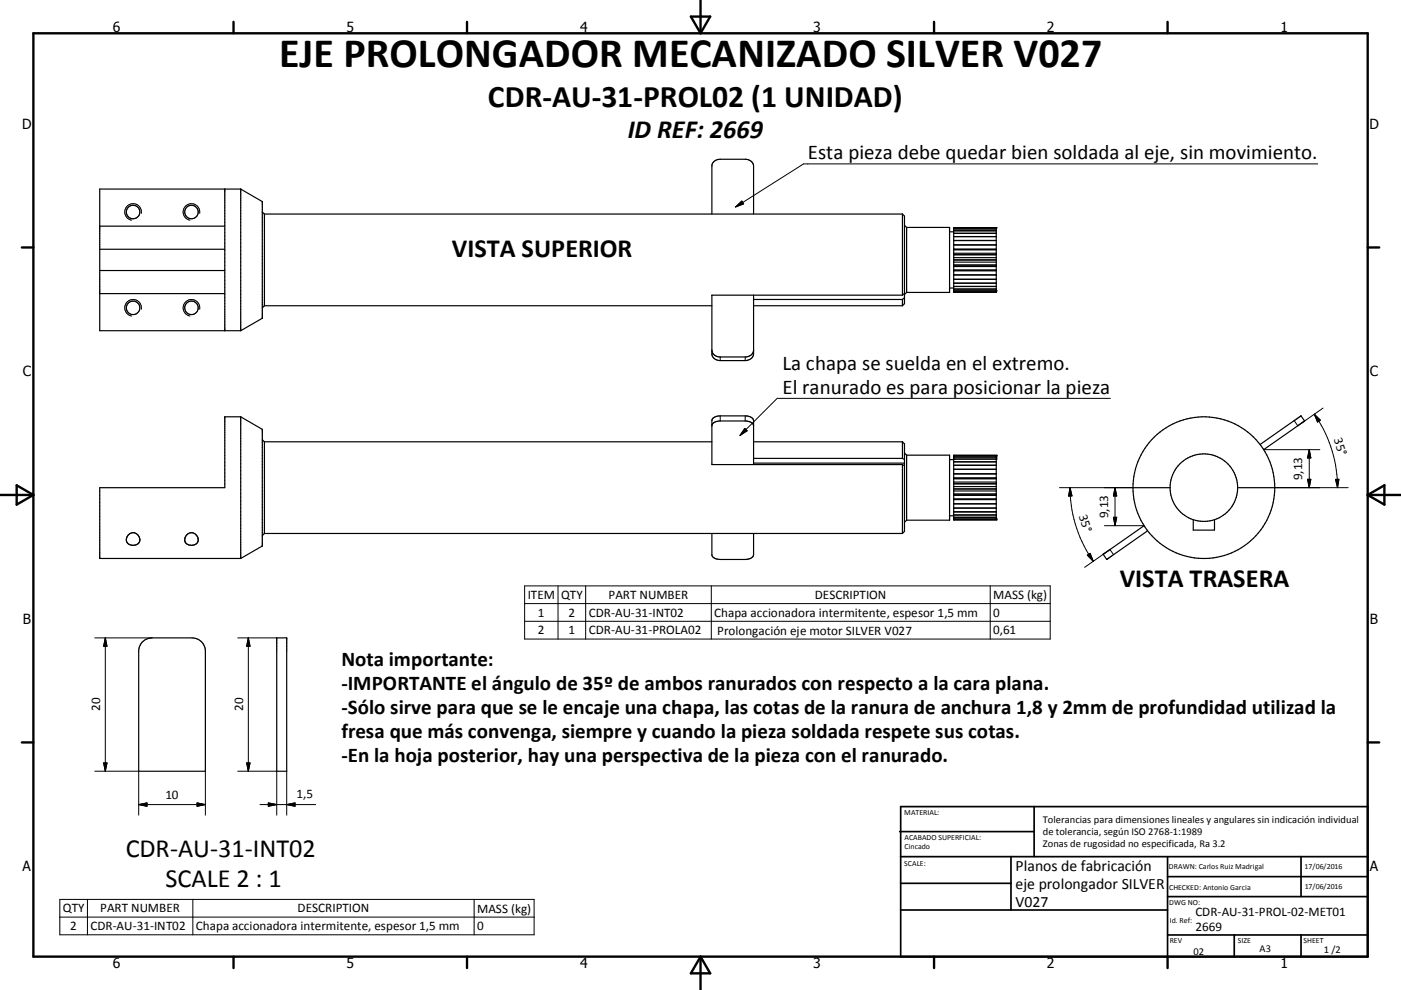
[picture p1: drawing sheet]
<svg xmlns="http://www.w3.org/2000/svg" width="420mm" height="297mm" viewBox="0 0 420 297" stroke-linecap="round" stroke-linejoin="round" font-family="sans-serif">
<g fill="none" stroke="#000" stroke-width=".36">
<path d="M67.4 56.7v42.5M72.2 56.7l6.4 3.8v35l-6.4 3.7M72.2 56.7v42.5M72.2 56.7h-42.3v42.5h42.3M29.9 74.8h37.5M29.9 67.8h37.5M78.6 63.6l.7 .6M79.3 64.2v27.5M79.3 64.2h191.3M213.4 64.2v-14.4a2.29 2.29 0 0 1 2.5-2h7.5a2.35 2.35 0 0 1 2.5 2v14.4M270.6 64.2l.6 .6v26.3l-.6 .6M270.6 64.2v24.4"/>
<path d="M271.2 67.6l.6 .6M271.8 68.2v19.5M271.8 68.2h12.9v19.5h-12.9M284.7 69.5h1.2M285.9 68.3h12.8v19.4h-12.8zM285.9 79.5h12.8M285.9 68.4h12.8M285.9 68.7h12.8M285.9 69.2h12.8M285.9 70h12.8M285.9 71h12.8M285.9 72.2h12.8"/>
<path d="M285.9 72.1h12.8M285.9 73.5h12.8M285.9 74.9h12.8M285.9 76.4h12.8M285.9 78h12.8M285.9 80h12.8M285.9 78.6h12.8M285.9 77.3h12.8M285.9 76h12.8M285.9 74.7h12.8M29.9 81.2h37.5M29.9 88.1h37.5"/>
<path d="M79.3 91.7l-.7 .7M79.3 91.7h134.1M225.9 88.6v17.5a2.28 2.28 0 0 1-2.5 2.1h-7.5a2.31 2.31 0 0 1-2.5-2.1v-17.5h57.2M225.9 89.8h44.7M225.9 91.7h44.7M270.6 89.8v1.9M271.2 89.3l-.6 .5M271.2 88l-.6 .6M271.8 87.7l-.6 .6M284.7 86.4h1.2M285.9 81h12.8M285.9 82.5h12.8"/>
<path d="M285.9 83.8h12.8M285.9 85h12.8M285.9 84.9h12.8M285.9 86h12.8M285.9 85.9h12.8M285.9 86.7h12.8M285.9 87.3h12.8M285.9 87.6h12.8M285.9 81.3h12.8M213.4 105.1a2.26 2.26 0 0 0 2.5 2h7.5a2.3 2.3 0 0 0 2.5-2M72.2 125l6.4 3.8v35l-6.4 3.7M72.2 125v42.5"/>
<path d="M72.2 125h-4.8v21.3h-37.5v21.2h42.3M78.6 131.9l.7 .6M79.3 132.5v27.6M79.3 132.5h134.1M213.4 127.7a2.16 2.16 0 0 1 2.5-1.4h7.5a2.28 2.28 0 0 1 2.5 1.4M225.9 139.4v-13.2a2.12 2.12 0 0 0-2.5-1.4h-7.5a2.25 2.25 0 0 0-2.5 1.4v13.2h57.2M225.9 138.9h45.3M225.9 137.5h44.7M225.9 132.5h44.7M270.6 139.4l.6 .3M270.6 132.5l.6 .7v26.2l-.6 .7M270.6 137.5l.6 .4"/>
<path d="M270.6 132.5v5M270.6 139.4v20.7M271.2 135.9l.6 .7M271.8 136.6v19.5M271.8 136.6h12.9v19.5h-12.9M284.7 137.9h1.2M285.9 136.6h12.8v19.4h-12.8zM285.9 136.7h12.8M285.9 137.1h12.8M285.9 137.7h12.8M285.9 138.6h12.8M285.9 138.5h12.8"/>
<path d="M285.9 139.6h12.8M390 124.8l-12.2 8.6M390.1 124.8l1 1.5M390.1 124.8h-.1M391.1 126.3l-12.2 8.6M391.1 126.3h.1M271.8 156.1l-.6 .6M284.7 154.7h1.2M285.9 140.8h12.8M285.9 142.2h12.8M285.9 142.1h12.8M285.9 143.6h12.8"/>
<path d="M285.9 145.2h12.8M285.9 145.1h12.8M285.9 146.7h12.8M285.9 148.3h12.8M285.9 148.2h12.8M285.9 149.8h12.8M285.9 149.7h12.8M285.9 151.2h12.8M285.9 151.1h12.8M285.9 152.5h12.8M285.9 152.4h12.8M285.9 153.5h12.8"/>
<path d="M285.9 154.5h12.8M285.9 155.2h12.8M285.9 155.7h12.8M285.9 149.9h12.8M285.9 148.6h12.8M285.9 147.3h12.8M285.9 146h12.8M285.9 144.6h12.8M285.9 143.3h12.8M339.7 146.3h11.1M339.7 146.3a21.2 21.2 0 0 1 21.2-21.3 21.2 21.2 0 0 1 21.3 21.3M339.7 146.3a21.2 21.2 0 0 0 21.2 21.3 21.2 21.2 0 0 0 21.3-21.3"/>
<path d="M343 157.7l-12.3 8.6 1.1 1.6M344.1 159.2l-12.3 8.6M350.8 146.3a10.1 10.1 0 0 0 6.9 9.6M350.8 146.3a10.1 10.1 0 0 1 10.1-10.1 10.1 10.1 0 0 1 10.2 10.1M357.7 155.9v3.1h6.4v-3.1M357.7 155.9a10.1 10.1 0 0 0 6.4 0M371.1 146.3h11.1M371.1 146.3a10.1 10.1 0 0 1-7 9.6M38.4 160.6a1.96 1.96 0 0 1 2.7-.4 1.96 1.96 0 0 1 .4 2.7 1.96 1.96 0 0 1-2.7 .5 1.71 1.71 0 0 1-.4-2.8zM55.9 160.6a1.95 1.95 0 0 1 2.7-.4 1.95 1.95 0 0 1 .4 2.7 1.95 1.95 0 0 1-2.7 .5 1.72 1.72 0 0 1-.4-2.8zM79.3 160.1l-.7 .6M79.3 160.1h191.3"/>
<path d="M213.4 160.1v6.3a2.15 2.15 0 0 0 2.5 1.5h7.5a2.27 2.27 0 0 0 2.5-1.5v-6.3M331.8 167.8v.1M42.6 192.7l1.1-.9 1.9-.4h12a4 4 0 0 1 4 4v36h-20v-36l.2-1.4zM83 191.4h3v40h-3z"/>
<circle cx="39.9" cy="63.6" r="2.02"/>
<circle cx="57.4" cy="63.6" r="2.03"/>
<circle cx="39.9" cy="92.4" r="2.02"/>
<circle cx="57.4" cy="92.4" r="2.03"/>
</g>
<g fill="#000">
<circle cx="285.9" cy="68.4" r=".18"/>
<circle cx="298.7" cy="68.4" r=".18"/>
<circle cx="285.9" cy="87.3" r=".18"/>
<circle cx="298.7" cy="87.3" r=".18"/>
<circle cx="285.9" cy="137.1" r=".18"/>
<circle cx="285.9" cy="136.6" r=".18"/>
<circle cx="285.9" cy="137.7" r=".18"/>
<circle cx="285.9" cy="136.7" r=".18"/>
<circle cx="298.7" cy="137.1" r=".18"/>
<circle cx="298.7" cy="136.6" r=".18"/>
<circle cx="298.7" cy="136.7" r=".18"/>
<circle cx="298.7" cy="137.7" r=".18"/>
<circle cx="285.9" cy="155.7" r=".18"/>
<circle cx="285.9" cy="156" r=".18"/>
<circle cx="298.7" cy="156" r=".18"/>
<circle cx="298.7" cy="155.7" r=".18"/>
</g>
<g fill="none" stroke="#000" stroke-width=".3">
<path d="M395.1 49.2h-154.2l-20.4 12.9M42.4 64a2.5 2.5 0 0 0-2.1-2.9 2.5 2.5 0 0 0-2.9 2.1 2.5 2.5 0 0 0 2.1 2.9M59.9 64a2.5 2.5 0 0 0-2.1-2.9 2.5 2.5 0 0 0-2.9 2.1 2.5 2.5 0 0 0 2.1 2.9M220.5 62.1l1.9-1.8 .5 .9zM42.4 92.8a2.5 2.5 0 0 0-2.1-2.9 2.5 2.5 0 0 0-2.9 2 2.5 2.5 0 0 0 2.1 2.9M59.9 92.8a2.5 2.5 0 0 0-2.1-2.9 2.5 2.5 0 0 0-2.9 2 2.5 2.5 0 0 0 2.1 2.9M215.9 107.1v1.1M223.4 107.1v1.1M332.9 119.5h-99.9l-11.1 11.1M215.9 124.8v1.5M223.3 128.5l.7 .7-2.1 1.4zM223.4 124.8v1.5"/>
<path d="M378.9 134.9h16.8M392.5 134.9v11.4M392.5 134.9l.5 2.5h-1zM394 124.3a38.4 38.4 0 0 1 7 22M394 124.3l1.8 1.8-.8 .5zM396.7 122.4l-7.6 5.3-1.1-1.5M317.6 146.3h22.1M320.8 146.3a38.6 38.6 0 0 0 7 22.1M320.8 146.3l.6 2.5h-1zM331.1 157.7h11.9M333.8 155.2h1l-.5 2.5zM334.3 146.3v11.4"/>
<path d="M334.3 146.3l.5 2.5h-1zM382.2 146.3h22M392 143.8h1l-.5 2.5zM400.4 143.8h1l-.4 2.5zM157.3 175.8h157.6v15.9h-157.6zM167.3 175.8v15.9M175.6 175.8v15.9M213.3 175.8v15.9M296.9 175.8v15.9M326 166.6l.8-.6 1 2.4zM333.9 166.4l-1.1-1.5-7.6 5.3M28.4 191.4h17.2"/>
<path d="M31.6 191.4v40M31.6 191.4l.5 2.5h-1zM71.3 191.4h11.7M74.5 191.4l.5 2.5h-1.1zM74.5 191.4v40M157.3 181.1h157.6M157.3 186.4h157.6M28.4 231.4h13.2v13.2M31.1 228.9h1l-.5 2.5zM61.6 231.4v13.2M71.3 231.4h11.7v13.2M73.9 228.9h1.1l-.5 2.5z"/>
<path d="M86 231.4v13.2M41.6 241.4h20M41.6 241.4l2.5-.5v1zM59.1 240.9l2.5 .5-2.5 .5zM78 241.4h16.6M80.4 240.9l2.6 .5-2.6 .5zM86 241.4l2.5-.5v1zM17.9 269.8h142.2v10.7h-142.2zM17.9 275.1h142.2M26.2 269.8v10.7M57.8 269.8v10.7M142.2 269.8v10.7"/>
</g>
<g fill="none" stroke="#000" stroke-width=".71">
<path d="M10 10h400v277h-400zM70 6.6v3.4M140 6.6v3.4M207.1 5h5.8l-2.9 5zM210 0v10M280 6.6v3.4M350 6.6v3.4M6.6 74.2h3.4M410 74.2h3.5M0 148.5h10M5 145.6l5 2.9-5 2.9zM410 148.5h10.1"/>
<path d="M410 148.5l5.1-2.9v5.8zM6.6 222.7h3.4M410 222.7h3.5M70 287v3.4M140 287v3.4M210 287v10M210 287l2.9 5h-5.8zM280 287v3.4M350 287v3.4"/>
</g>
<g fill="none" stroke="#000" stroke-width=".51">
<path d="M269.7 249.5h40.3M270 242h140v45h-140zM270 257h140M303.1 257v16M310 242v15M350 257v30M390.1 257v12M270 265h33.1M270 273h80M350 269h60M350 263h60M350 280.5h60"/>
<path d="M370 280.5v6.5M390.1 280.5v6.5"/>
</g>
<g fill="#000" stroke="#000" stroke-width=".3">
<path d="M220.5 62.1l1.9-1.8 .5 .9zM223.3 128.5l.7 .7-2.1 1.4zM392.5 134.9l.5 2.5h-1zM394 124.3l1.8 1.8-.8 .5zM320.8 146.3l.6 2.5h-1zM333.8 155.2h1l-.5 2.5zM334.3 146.3l.5 2.5h-1zM392 143.8h1l-.5 2.5zM400.4 143.8h1l-.4 2.5zM326 166.6l.8-.6 1 2.4zM31.6 191.4l.5 2.5h-1zM74.5 191.4l.5 2.5h-1.1z"/>
<path d="M31.1 228.9h1l-.5 2.5zM73.9 228.9h1.1l-.5 2.5zM41.6 241.4l2.5-.5v1zM59.1 240.9l2.5 .5-2.5 .5zM80.4 240.9l2.6 .5-2.6 .5zM86 241.4l2.5-.5v1z"/>
</g>
<text font-size="12.6" x="83.7" y="20.2">EJE PROLONGADOR MECANIZADO SILVER V027</text>
<text font-size="9.4" x="146.3" y="32">CDR-AU-31-PROL02 (1 UNIDAD)</text>
<g font-size="7.9">
<text x="188.2" y="41.5">ID REF: 2669</text>
<text x="135.5" y="77.1">VISTA SUPERIOR</text>
<text x="335.7" y="176.1">VISTA TRASERA</text>
<text x="37.7" y="257.1">CDR-AU-31-INT02</text>
<text x="49.6" y="266.1">SCALE 2 : 1</text>
</g>
<g font-size="6.3">
<text x="242.2" y="47.8">Esta pieza debe quedar bien soldada al eje, sin movimiento.</text>
<text x="234.6" y="110.9">La chapa se suelda en el extremo.</text>
<text x="234.6" y="118.1">El ranurado es para posicionar la pieza</text>
<text x="102.4" y="199.8">Nota importante:</text>
<text x="102.4" y="207">-IMPORTANTE el ángulo de 35º de ambos ranurados con respecto a la cara plana.</text>
<text x="102.4" y="214.2">-Sólo sirve para que se le encaje una chapa, las cotas de la ranura de anchura 1,8 y 2mm de profundidad utilizad la</text>
<text x="102.4" y="221.4">fresa que más convenga, siempre y cuando la pieza soldada respete sus cotas.</text>
<text x="102.4" y="228.6">-En la hoja posterior, hay una perspectiva de la pieza con el ranurado.</text>
</g>
<g font-size="4.7">
<text x="304.5" y="261.2">Planos de fabricación</text>
<text x="304.5" y="266.6">eje prolongador SILVER</text>
<text x="304.5" y="272">V027</text>
</g>
<g font-size="4.2">
<text x="33.9" y="9.6">6</text>
<text x="103.9" y="9.6">5</text>
<text x="173.9" y="9.6">4</text>
<text x="243.8" y="9.6">3</text>
<text x="313.9" y="9.6">2</text>
<text x="383.9" y="9.6">1</text>
<text x="6.7" y="38.7">D</text>
<text x="410.5" y="38.7">D</text>
<text x="6.9" y="112.9">C</text>
<text x="410.7" y="112.9">C</text>
<text x="6.9" y="187.1">B</text>
<text x="410.7" y="187.1">B</text>
<text x="6.8" y="261.4">A</text>
<text x="410.7" y="261.4">A</text>
<text x="33.9" y="290.4">6</text>
<text x="103.9" y="290.4">5</text>
<text x="173.9" y="290.4">4</text>
<text x="243.8" y="290.4">3</text>
<text x="313.9" y="290.4">2</text>
<text x="383.9" y="290.4">1</text>
</g>
<g font-size="3.9">
<text x="399.9" y="131.7" transform="rotate(73 399.9 131.7)">35°</text>
<text x="390.4" y="144.1" transform="rotate(-90 390.4 144.1)">9,13</text>
<text x="323.4" y="154.9" transform="rotate(73 323.4 154.9)">35°</text>
<text x="332.2" y="155.4" transform="rotate(-90 332.2 155.4)">9,13</text>
<text x="158.2" y="179.7">ITEM</text>
<text x="168.2" y="179.7">QTY</text>
<text x="182.5" y="179.7">PART NUMBER</text>
<text x="244.3" y="179.7">DESCRIPTION</text>
<text x="297.8" y="179.8">MASS (kg)</text>
<text x="161.3" y="185">1</text>
<text x="170.4" y="185">2</text>
<text x="176.5" y="185">CDR-AU-31-INT02</text>
<text x="214.1" y="185.1">Chapa accionadora intermitente, espesor 1,5 mm</text>
<text x="297.8" y="185">0</text>
<text x="161.3" y="190.3">2</text>
<text x="170.4" y="190.3">1</text>
<text x="176.5" y="190.3">CDR-AU-31-PROLA02</text>
<text x="215.1" y="190.4">Prolongación eje motor SILVER V027</text>
<text x="297.8" y="190.3">0,61</text>
<text x="30.1" y="213.4" transform="rotate(-90 30.1 213.4)">20</text>
<text x="72.9" y="213.4" transform="rotate(-90 72.9 213.4)">20</text>
<text x="49.6" y="239.8">10</text>
<text x="88.9" y="239.3">1,5</text>
<text x="18.9" y="273.7">QTY</text>
<text x="30.1" y="273.7">PART NUMBER</text>
<text x="89.2" y="273.7">DESCRIPTION</text>
<text x="143.1" y="273.8">MASS (kg)</text>
<text x="358.4" y="274.9">CDR-AU-31-PROL-02-MET01</text>
<text x="21.1" y="279.1">2</text>
<text x="27.1" y="279.1">CDR-AU-31-INT02</text>
<text x="58.8" y="279.1">Chapa accionadora intermitente, espesor 1,5 mm</text>
<text x="143.1" y="279.1">0</text>
<text x="358.4" y="279.4">2669</text>
</g>
<g font-size="3.1">
<text x="312.7" y="246.8">Tolerancias para dimensiones lineales y angulares sin indicación individual</text>
<text x="312.7" y="250.4">de tolerancia, según ISO 2768-1:1989</text>
<text x="312.7" y="254">Zonas de rugosidad no especificada, Ra 3.2</text>
<text x="357.8" y="286.5">02</text>
<text x="377.6" y="285.6">A3</text>
<text x="396.9" y="285.9">1 /2</text>
</g>
<g font-size="2.4">
<text x="271.1" y="244.4">MATERIAL:</text>
<text x="271.2" y="252">ACABADO SUPERFICIAL:</text>
<text x="271.2" y="254.7">Cincado</text>
<text x="271.1" y="259.7">SCALE:</text>
<text x="350.4" y="260.8">DRAWN: Carlos Ruiz Madrigal</text>
<text x="391.1" y="260.6">17/06/2016</text>
<text x="350.5" y="267">CHECKED: Antonio Garcia</text>
<text x="391.2" y="266.7">17/06/2016</text>
<text x="350.5" y="271.4">DWG NO:</text>
<text x="350.7" y="276.9">Id. Ref:</text>
<text x="350.7" y="282.8">REV</text>
<text x="371.1" y="282.9">SIZE</text>
<text x="390.8" y="283">SHEET</text>
</g>
</svg>
